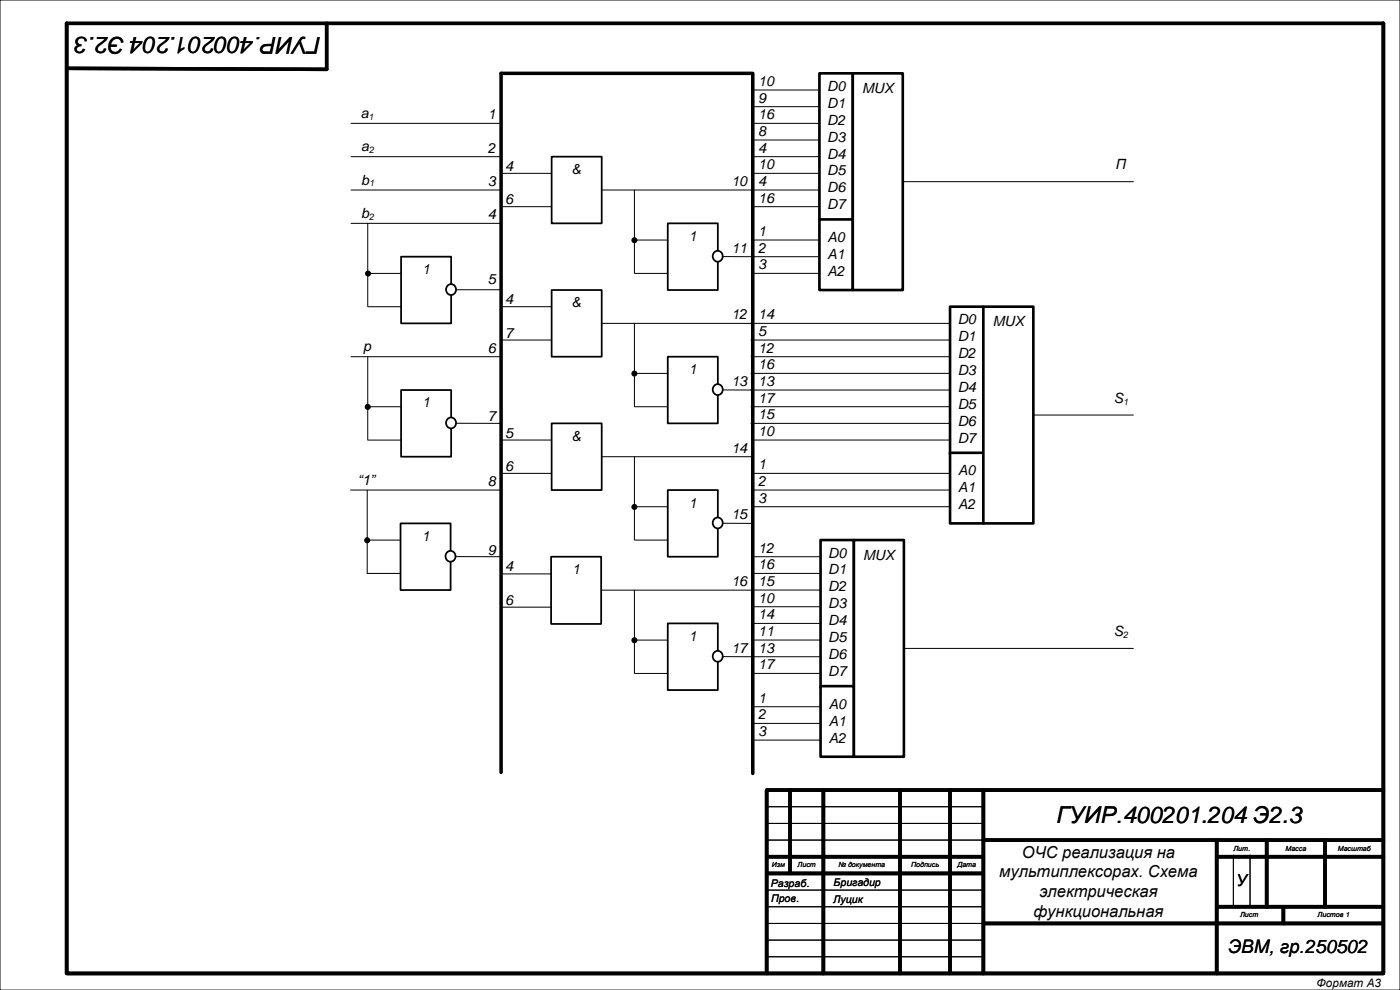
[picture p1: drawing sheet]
<svg xmlns="http://www.w3.org/2000/svg" width="420mm" height="297mm" viewBox="0 0 420 297" stroke-linecap="round" stroke-linejoin="round" font-family="sans-serif">
<path d="M0 0h420v297h-420zM230 242h65M230 247h65M230 252h65M370 256.5v15.5M375 256.5v15.5M230 267h65M230 272h65M230 277h65.1M230 282h65M230 287h65" fill="none" stroke="#000" stroke-width=".3"/>
<g fill="none" stroke="#000" stroke-width="1.1">
<path d="M20 7h395v285h-395zM98 7v13.8l-78-.3M237 237v25M247 237v55M270 237v55M285 237v55M295 237v55M415 237h-185v55M230 257h65M295 252h120M365 252v40M365 257h50"/>
<path d="M380 252v20M397.5 252v20M230 262h65M295 277h120M365 272h50M385 272v5"/>
</g>
<path d="M120.3 77h15v20h-15z" fill-rule="evenodd" fill="#fff"/>
<path d="M120.3 77h15v20h-15z" fill="none" stroke="#000" stroke-width=".53"/>
<circle cx="135.2" cy="86.8" r="1.58" fill="#fff"/>
<circle cx="135.2" cy="86.8" r="1.58" fill="none" stroke="#000" stroke-width=".53"/>
<path d="M120.3 117h15v20h-15z" fill-rule="evenodd" fill="#fff"/>
<path d="M120.3 117h15v20h-15z" fill="none" stroke="#000" stroke-width=".53"/>
<circle cx="135.2" cy="126.8" r="1.57" fill="#fff"/>
<circle cx="135.2" cy="126.8" r="1.57" fill="none" stroke="#000" stroke-width=".53"/>
<path d="M150.3 22v209.7" fill="none" stroke="#000" stroke-width="1.1"/>
<g fill="none" stroke="#000" stroke-width=".3">
<path d="M105.3 37h45M105.3 67h45M110.3 67v25M110.5 92h9.8M110.5 82h9.8M136.8 86.9h13.5M105.3 107h45M110.3 107v25M110.5 132h9.8M110.5 122h9.8M136.8 127h13.5"/>
<circle cx="110.4" cy="82.1" r=".75"/>
<circle cx="110.3" cy="122.1" r=".75"/>
</g>
<g fill="#000">
<circle cx="110.4" cy="82.1" r=".75"/>
<circle cx="110.3" cy="122.1" r=".75"/>
</g>
<path d="M120.2 157h15v20h-15z" fill-rule="evenodd" fill="#fff"/>
<path d="M120.2 157h15v20h-15z" fill="none" stroke="#000" stroke-width=".53"/>
<path d="M134.3 165.5a1.54 1.54 0 0 1 2.1 .4 1.54 1.54 0 0 1-.3 2.1 1.54 1.54 0 0 1-2.2-.2 1.74 1.74 0 0 1 .4-2.3z" fill-rule="evenodd" fill="#fff"/>
<path d="M134.3 165.5a1.54 1.54 0 0 1 2.1 .4 1.54 1.54 0 0 1-.3 2.1 1.54 1.54 0 0 1-2.2-.2 1.74 1.74 0 0 1 .4-2.3z" fill="none" stroke="#000" stroke-width=".53"/>
<g fill="none" stroke="#000" stroke-width=".3">
<path d="M105.3 47h44.9M105.3 57h44.9M270.8 54.5h69.2M105.2 147h45M110.2 147v25h9.8M110.2 162h9.8M136.6 167h13.6"/>
<circle cx="110.1" cy="162.1" r=".75"/>
</g>
<circle cx="110.1" cy="162.1" r=".75" fill="#000"/>
<path d="M150.3 22h75" fill="none" stroke="#000" stroke-width="1.1"/>
<path d="M245.8 22h10v44.2h-10z" fill-rule="evenodd" fill="#fff"/>
<path d="M245.8 22h10v44.2h-10z" fill="none" stroke="#000" stroke-width=".79"/>
<path d="M245.8 65.8h10v21.2h-10z" fill-rule="evenodd" fill="#fff"/>
<path d="M245.8 65.8h10v21.2h-10z" fill="none" stroke="#000" stroke-width=".79"/>
<path d="M255.8 22h15v65h-15z" fill-rule="evenodd" fill="#fff"/>
<path d="M255.8 22h15v65h-15z" fill="none" stroke="#000" stroke-width=".79"/>
<path d="M225.8 22v210" fill="none" stroke="#000" stroke-width="1.1"/>
<path d="M165.5 47h15v20h-15z" fill-rule="evenodd" fill="#fff"/>
<path d="M165.5 47h15v20h-15z" fill="none" stroke="#000" stroke-width=".53"/>
<path d="M150.5 52h15M180.5 57h44.8M150.5 62h15" fill="none" stroke="#000" stroke-width=".3"/>
<path d="M165.5 87h15v20h-15z" fill-rule="evenodd" fill="#fff"/>
<path d="M165.5 87h15v20h-15z" fill="none" stroke="#000" stroke-width=".53"/>
<path d="M150.5 92h15M180.5 97h44.8M150.5 102h15" fill="none" stroke="#000" stroke-width=".3"/>
<path d="M165.5 127h15v20h-15z" fill-rule="evenodd" fill="#fff"/>
<path d="M165.5 127h15v20h-15z" fill="none" stroke="#000" stroke-width=".53"/>
<path d="M150.5 132h15M180.5 137h44.8M150.5 142h15M180.1 177h45.2" fill="none" stroke="#000" stroke-width=".3"/>
<path d="M165.3 167h15v20.2h-15z" fill-rule="evenodd" fill="#fff"/>
<path d="M165.3 167h15v20.2h-15z" fill="none" stroke="#000" stroke-width=".53"/>
<g fill="none" stroke="#000" stroke-width=".3">
<path d="M225.7 27h20.1M225.7 32h20.1M225.7 37h20.1M225.8 42h20M225.8 47h20M225.8 52h20M225.8 57h20M225.7 72h20M225.7 77h20M225.8 62h20M225.7 82h20M150.3 172.1h15"/>
<path d="M150.3 182.1h15"/>
</g>
<path d="M200.3 67h15v20h-15z" fill-rule="evenodd" fill="#fff"/>
<path d="M200.3 67h15v20h-15z" fill="none" stroke="#000" stroke-width=".53"/>
<circle cx="215.2" cy="76.8" r="1.57" fill="#fff"/>
<circle cx="215.2" cy="76.8" r="1.57" fill="none" stroke="#000" stroke-width=".53"/>
<g fill="none" stroke="#000" stroke-width=".3">
<path d="M190.3 57v25M190.5 72h9.8M216.8 77h8.5M190.5 82h9.8"/>
<circle cx="190.3" cy="72.1" r=".75"/>
</g>
<circle cx="190.3" cy="72.1" r=".75" fill="#000"/>
<path d="M200.3 107h15v20h-15z" fill-rule="evenodd" fill="#fff"/>
<path d="M200.3 107h15v20h-15z" fill="none" stroke="#000" stroke-width=".53"/>
<circle cx="215.2" cy="116.8" r="1.58" fill="#fff"/>
<circle cx="215.2" cy="116.8" r="1.58" fill="none" stroke="#000" stroke-width=".53"/>
<g fill="none" stroke="#000" stroke-width=".3">
<path d="M190.3 97v25M190.5 112h9.8M216.8 117h8.5M190.5 122h9.8"/>
<circle cx="190.3" cy="112.1" r=".75"/>
</g>
<circle cx="190.3" cy="112.1" r=".75" fill="#000"/>
<path d="M200.3 147h15v20h-15z" fill-rule="evenodd" fill="#fff"/>
<path d="M200.3 147h15v20h-15z" fill="none" stroke="#000" stroke-width=".53"/>
<circle cx="215.2" cy="156.8" r="1.57" fill="#fff"/>
<circle cx="215.2" cy="156.8" r="1.57" fill="none" stroke="#000" stroke-width=".53"/>
<g fill="none" stroke="#000" stroke-width=".3">
<path d="M190.3 137v25M190.5 152h9.8M216.8 157h8.5M190.5 162h9.8"/>
<circle cx="190.3" cy="152.1" r=".75"/>
</g>
<circle cx="190.3" cy="152.1" r=".75" fill="#000"/>
<path d="M200.3 187h15v20h-15z" fill-rule="evenodd" fill="#fff"/>
<path d="M200.3 187h15v20h-15z" fill="none" stroke="#000" stroke-width=".53"/>
<circle cx="215.2" cy="196.8" r="1.58" fill="#fff"/>
<circle cx="215.2" cy="196.8" r="1.58" fill="none" stroke="#000" stroke-width=".53"/>
<g fill="none" stroke="#000" stroke-width=".3">
<path d="M190.3 177v25M190.5 192h9.8M216.8 197h8.5M271.2 194.5h68.8M190.5 202h9.8"/>
<circle cx="190.3" cy="192.1" r=".75"/>
</g>
<circle cx="190.3" cy="192.1" r=".75" fill="#000"/>
<path d="M246.2 162h10v44.2h-10z" fill-rule="evenodd" fill="#fff"/>
<path d="M246.2 162h10v44.2h-10z" fill="none" stroke="#000" stroke-width=".79"/>
<path d="M246.2 205.8h10v21.2h-10z" fill-rule="evenodd" fill="#fff"/>
<path d="M246.2 205.8h10v21.2h-10z" fill="none" stroke="#000" stroke-width=".79"/>
<path d="M256.2 162h15v65h-15z" fill-rule="evenodd" fill="#fff"/>
<path d="M256.2 162h15v65h-15z" fill="none" stroke="#000" stroke-width=".79"/>
<path d="M310 124.5h30M226 167h20.1M226 172h20.1M226 177h20.1M226.1 182h20.1M226.1 187h20.1M226.1 192h20.1M226.1 197h20.1M226 212h20.1M226 217h20.1M226.1 202h20.1M226 222h20.1" fill="none" stroke="#000" stroke-width=".3"/>
<path d="M285 92h10v44.2h-10z" fill-rule="evenodd" fill="#fff"/>
<path d="M285 92h10v44.2h-10z" fill="none" stroke="#000" stroke-width=".79"/>
<path d="M285 135.8h10v21.2h-10z" fill-rule="evenodd" fill="#fff"/>
<path d="M285 135.8h10v21.2h-10z" fill="none" stroke="#000" stroke-width=".79"/>
<path d="M295 92h15v65h-15z" fill-rule="evenodd" fill="#fff"/>
<path d="M295 92h15v65h-15z" fill="none" stroke="#000" stroke-width=".79"/>
<path d="M225.1 97h59.7M225.3 102h59.7M225.3 107h59.7M225.3 112h59.7M225.3 117h59.7M225.3 122h59.7M225.3 127h59.7M226.3 132h58.7M225.8 142h58.9M225.8 147h58.9M225.8 152h58.9" fill="none" stroke="#000" stroke-width=".3"/>
<g font-size="7">
<text x="96.2" y="11" transform="rotate(-180 96.2 11)">ГУИР.400201.204 Э2.3</text>
<text x="317" y="247">ГУИР.400201.204 Э2.3</text>
</g>
<text font-size="5.6" x="368.4" y="285.7">ЭВМ, гр.250502</text>
<g font-size="5">
<text x="306.5" y="257.2">ОЧС реализация на</text>
<text x="299.8" y="263.2">мультиплексорах. Схема</text>
<text x="311.8" y="269.1">электрическая</text>
<text x="370.8" y="265.7">У</text>
<text x="310.1" y="275">функциональная</text>
</g>
<g font-size="4.2">
<text x="227.4" y="25.8">10</text>
<text x="248.1" y="27.2">D0</text>
<text x="258.6" y="27.8">MUX</text>
<text x="108.2" y="35.3">a</text>
<text x="146.4" y="35.8">1</text>
<text x="227.4" y="30.8">9</text>
<text x="227.4" y="35.8">16</text>
<text x="248.1" y="32.3">D1</text>
<text x="227.4" y="40.8">8</text>
<text x="248.1" y="37.4">D2</text>
<text x="108.4" y="45.3">a</text>
<text x="146.4" y="45.8">2</text>
<text x="227.4" y="45.8">4</text>
<text x="248.1" y="42.5">D3</text>
<text x="248.1" y="47.5">D4</text>
<text x="151.6" y="51.3">4</text>
<text x="171.6" y="52.2">&amp;</text>
<text x="227.4" y="50.8">10</text>
<text x="248.1" y="52.6">D5</text>
<text x="334.7" y="50.8">П</text>
<text x="108.4" y="55.3">b</text>
<text x="146.4" y="55.8">3</text>
<text x="219.4" y="55.8">10</text>
<text x="227.4" y="55.8">4</text>
<text x="248.1" y="57.7">D6</text>
<text x="108.4" y="65.3">b</text>
<text x="146.4" y="65.8">4</text>
<text x="151.6" y="61.3">6</text>
<text x="227.4" y="60.8">16</text>
<text x="248.1" y="62.8">D7</text>
<text x="227.4" y="70.8">1</text>
<text x="206.7" y="72.2">1</text>
<text x="219.4" y="75.8">11</text>
<text x="227.4" y="75.8">2</text>
<text x="248.3" y="72.6">A0</text>
<text x="248.3" y="77.7">A1</text>
<text x="126.7" y="82.2">1</text>
<text x="227.4" y="80.8">3</text>
<text x="248.3" y="82.8">A2</text>
<text x="146.4" y="85.2">5</text>
<text x="151.6" y="91.3">4</text>
<text x="171.6" y="92.2">&amp;</text>
<text x="219.4" y="95.8">12</text>
<text x="227.4" y="95.8">14</text>
<text x="151.6" y="101.3">7</text>
<text x="227.4" y="100.8">5</text>
<text x="287.3" y="97.2">D0</text>
<text x="297.8" y="97.8">MUX</text>
<text x="109" y="105.4">p</text>
<text x="146.4" y="105.8">6</text>
<text x="227.4" y="105.8">12</text>
<text x="287.3" y="102.3">D1</text>
<text x="287.3" y="107.4">D2</text>
<text x="206.7" y="112.2">1</text>
<text x="227.4" y="110.8">16</text>
<text x="287.3" y="112.5">D3</text>
<text x="219.4" y="115.8">13</text>
<text x="227.4" y="115.8">13</text>
<text x="287.3" y="117.6">D4</text>
<text x="126.7" y="122.2">1</text>
<text x="227.4" y="120.8">17</text>
<text x="227.4" y="125.8">15</text>
<text x="287.3" y="122.6">D5</text>
<text x="334.1" y="120.8">S</text>
<text x="146.4" y="126.4">7</text>
<text x="151.6" y="131.3">5</text>
<text x="227.4" y="130.8">10</text>
<text x="287.3" y="127.7">D6</text>
<text x="171.6" y="132.2">&amp;</text>
<text x="219.4" y="135.8">14</text>
<text x="287.3" y="132.8">D7</text>
<text x="151.6" y="141.3">6</text>
<text x="227.4" y="140.8">1</text>
<text x="287.4" y="142.6">A0</text>
<text x="107.4" y="145.4">“1”</text>
<text x="146.4" y="145.8">8</text>
<text x="227.4" y="145.8">2</text>
<text x="287.4" y="147.7">A1</text>
<text x="206.7" y="152.2">1</text>
<text x="219.4" y="155.8">15</text>
<text x="227.4" y="150.8">3</text>
<text x="287.4" y="152.8">A2</text>
<text x="126.5" y="162.2">1</text>
<text x="146.4" y="166.4">9</text>
<text x="227.4" y="165.8">12</text>
<text x="248.5" y="167.2">D0</text>
<text x="259" y="167.9">MUX</text>
<text x="151.6" y="171.4">4</text>
<text x="171.7" y="172.2">1</text>
<text x="227.4" y="170.8">16</text>
<text x="248.5" y="172.3">D1</text>
<text x="219.4" y="175.8">16</text>
<text x="227.4" y="175.8">15</text>
<text x="248.5" y="177.4">D2</text>
<text x="151.6" y="181.4">6</text>
<text x="227.4" y="180.8">10</text>
<text x="227.4" y="185.8">14</text>
<text x="248.5" y="182.5">D3</text>
<text x="227.4" y="190.8">11</text>
<text x="248.5" y="187.6">D4</text>
<text x="334.1" y="190.8">S</text>
<text x="206.7" y="192.2">1</text>
<text x="219.4" y="195.8">17</text>
<text x="227.4" y="195.8">13</text>
<text x="248.5" y="192.6">D5</text>
<text x="248.5" y="197.7">D6</text>
<text x="227.4" y="200.8">17</text>
<text x="248.5" y="202.8">D7</text>
<text x="227.4" y="210.8">1</text>
<text x="227.4" y="215.8">2</text>
<text x="248.6" y="212.6">A0</text>
<text x="227.4" y="220.8">3</text>
<text x="248.6" y="217.7">A1</text>
<text x="248.6" y="222.8">A2</text>
</g>
<text font-size="3.5" x="395" y="296">Формат А3</text>
<g font-size="3.2">
<text x="231.2" y="266">Разраб.</text>
<text x="250.1" y="265.9">Бригадир</text>
<text x="231.3" y="270.5">Пров.</text>
<text x="250" y="270.9">Луцик</text>
</g>
<g font-size="2.8">
<text x="110.6" y="35.9">1</text>
<text x="110.7" y="45.9">2</text>
<text x="110.7" y="55.9">1</text>
<text x="110.7" y="65.9">2</text>
<text x="336.9" y="121.4">1</text>
<text x="336.9" y="191.4">2</text>
</g>
<g font-size="2.1">
<text x="370" y="255.2">Лит.</text>
<text x="385.7" y="255.2">Масса</text>
<text x="401.3" y="255.2">Масштаб</text>
<text x="231.5" y="260.2">Изм</text>
<text x="239.3" y="260.2">Лист</text>
<text x="251.5" y="260.2">№ документа</text>
<text x="273.3" y="260.2">Подпись</text>
<text x="287.2" y="260.2">Дата</text>
<text x="372" y="275.2">Лист</text>
<text x="395.3" y="275.2">Листов 1</text>
</g>
</svg>
